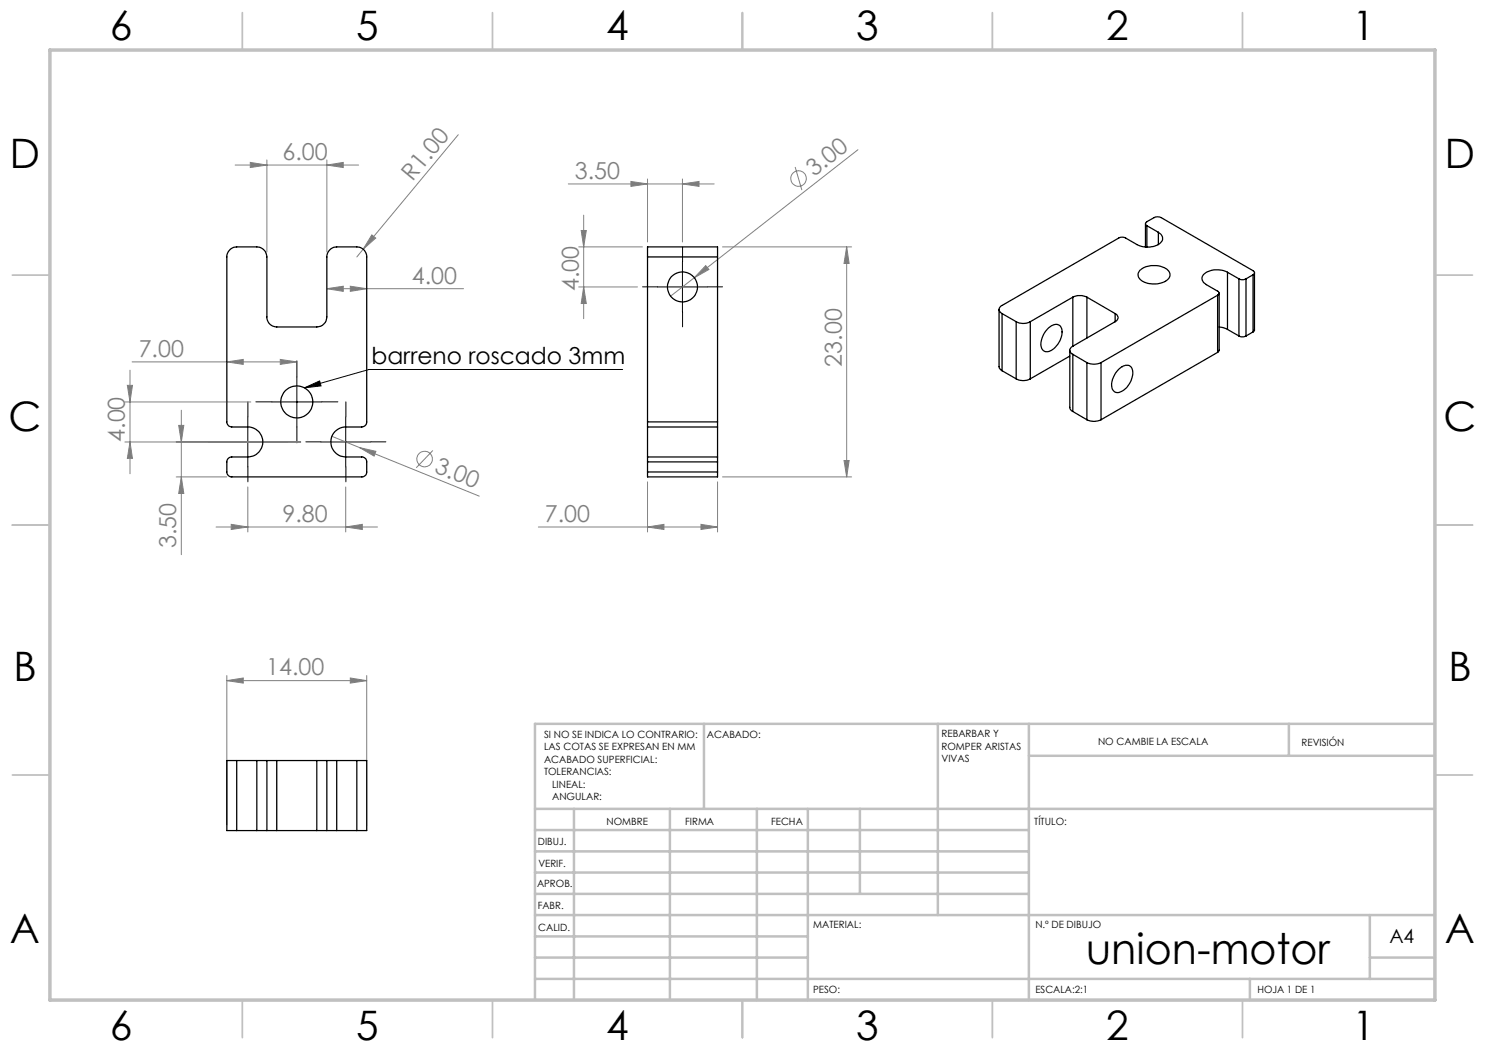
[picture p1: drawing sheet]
<svg xmlns="http://www.w3.org/2000/svg" width="297mm" height="210mm" viewBox="0 0 297 210" stroke-linecap="round" stroke-linejoin="round" font-family="sans-serif">
<g fill="none" stroke="#808080" stroke-width=".2">
<path d="M47 33h24.7M50.1 32.5l3.3 .5-3.3 .5zM53.4 32v18.4M65.4 33l3.3-.5v1zM65.4 32v18.4M91.7 26.9l-19.1 22.9M113.7 36.8h29.1M126.2 36.3l3.3 .5-3.3 .5zM129.5 35.8v12.6M136.5 36.8l3.3-.5v1zM136.5 35.8v12.6M159 33.4l1.4 4.6"/>
<path d="M171.6 29.9l-32.7 25.7M65.4 57.7l3.3-.5v1.1zM65.4 57.7h27.3M70.1 57.2l3.2 .5-3.2 .6zM72.6 49.8l-1.2 1.6M74.4 47l.7 .6-2.5 2.2zM115.7 57.4h11.8M115.7 49.4h12.8M116.2 46.1h1.1l-.6 3.3zM116.7 57.4l.6 3.3h-1.1zM116.7 43v20.7M138.9 55.6l-4.8 3.6"/>
<path d="M141.1 53.1l.7 .8-2.9 1.7zM144.5 49.4h25.8M169.3 49.4v46M169.3 49.4l.5 3.3h-1zM25.5 77.1h1l-.5 3.3zM26 74v20.7M26.4 72.4h33M45.4 72.4l3.2-.5v1zM56.1 71.9l3.3 .5-3.3 .5zM25 80.4h25.2M25 88.4h35.1M26 88.4l.5 3.3h-1z"/>
<path d="M35.2 95.4h10.2M35.7 85.1h1.1l-.5 3.3zM36.3 82v28.9M36.3 95.4l.5 3.3h-1.1zM49.6 97.4v9M66.4 87.3l5.5 2.2M69.1 97.4v9M71.9 89.5l3.3 .8-.4 .9zM71.9 89.5l23.9 9.7M86.6 90.1l-3.3 3.4M129.5 96.4v10M143.5 96.4v10"/>
<path d="M144.5 95.4h25.8M168.8 92.1h1l-.5 3.3zM43.2 105.4h32.3M46.2 104.9l3.4 .5-3.4 .5zM69.1 105.4l3.4-.5v1zM107.7 105.4h35.8M129.5 105.4l3.3-.5v1zM140.2 104.9l3.3 .5-3.3 .5zM45.4 136.1l3.2-.5v1zM45.4 135.1v30M45.4 136.1h27.9M70.1 135.6l3.2 .5-3.2 .5z"/>
<path d="M73.3 135.1v30"/>
<circle cx="159.7" cy="35.7" r="1.55"/>
<circle cx="84.9" cy="91.8" r="1.55"/>
</g>
<path d="M131.5 57.4h10M136.5 52.4v10M59.4 75.4v10M60.9 77.6l3-1.4 .3 1zM124.5 73.9h-50.7l-12.9 3.7M44.6 88.4h10M49.6 83.4v10M54.4 80.4h9.9M64.2 88.4h10M69.1 83.4v10" fill="none" stroke="#000" stroke-width=".2"/>
<g fill="none" stroke="#000" stroke-width=".2" stroke-dasharray="15.2 1.3 1.3 1.3">
<path d="M131.5 57.4h-3M136.5 52.4v-3M141.5 57.4h3M59.4 75.4v-3.2M136.5 62.4v3M44.6 88.4h-3M49.6 83.4v-3M49.6 93.4v3M54.4 80.4h-3.2M54.6 88.4h3M59.4 85.4v3.2M64.2 88.4h-3"/>
<path d="M64.4 80.4h3.2M69.2 83.4v-3M69.2 93.4v3M74.2 88.4h3"/>
</g>
<g fill="none" stroke="#c0c0c0" stroke-width=".35">
<path d="M48.5 2.5v7.5M98.5 2.5v7.5M148.5 2.5v7.5M198.5 2.5v7.5M248.5 2.5v7.5M2.5 55h7.5M287 55h7.5M2.5 105h7.5M287 105h7.5M2.5 155h7.5M287 155h7.5M48.5 200v7.5"/>
<path d="M98.5 200v7.5M148.5 200v7.5M198.5 200v7.5M248.5 200v7.5"/>
</g>
<g fill="none" stroke="#c0c0c0" stroke-width=".5">
<path d="M140.8 144.8v17M187.6 144.8v38.2M205.8 144.8v55.2M205.8 151.2h81.2M257.8 144.8v6.4M287 144.8h-180v55.2M107 161.8h180M107 178.8h98.8M107 174.5h98.8M107 170.3h98.8M107 166h98.8M114.8 161.8v38.2"/>
<path d="M134 161.8v38.2M151.4 161.8v38.2M161.6 161.8v38.2M172 161.8v17M107 195.8h180M107 191.5h54.6M107 187.3h54.6M107 183h180M250 195.8v4.2M274 191.5h13M274 183v12.8"/>
</g>
<path d="M10 10h277v190h-277z" fill="none" stroke="#c0c0c0" stroke-width=".7"/>
<path d="M60.9 77.6l3-1.4 .3 1z" fill="#000"/>
<g fill="#808080">
<path d="M141.1 53.1l.7 .8-2.9 1.7z"/>
<path d="M74.4 47l.7 .6-2.5 2.2z"/>
<path d="M71.9 89.5l3.3 .8-.4 .9z"/>
<path d="M56.1 71.9l3.3 .5-3.3 .5zM45.4 72.4l3.2-.5v1zM70.1 135.6l3.2 .5-3.2 .5zM45.4 136.1l3.2-.5v1zM136.5 36.8l3.3-.5v1zM126.2 36.3l3.3 .5-3.3 .5z"/>
<path d="M46.2 104.9l3.4 .5-3.4 .5zM69.1 105.4l3.4-.5v1z"/>
<path d="M50.1 32.5l3.3 .5-3.3 .5zM65.4 33l3.3-.5v1z"/>
<path d="M65.4 57.7l3.3-.5v1.1zM70.1 57.2l3.2 .5-3.2 .6z"/>
<path d="M116.7 57.4l.6 3.3h-1.1zM116.2 46.1h1.1l-.6 3.3zM168.8 92.1h1l-.5 3.3zM169.3 49.4l.5 3.3h-1z"/>
<path d="M25.5 77.1h1l-.5 3.3zM26 88.4l.5 3.3h-1zM35.7 85.1h1.1l-.5 3.3zM36.3 95.4l.5 3.3h-1.1z"/>
<path d="M129.5 105.4l3.3-.5v1zM140.2 104.9l3.3 .5-3.3 .5z"/>
</g>
<g fill="none" stroke="#000" stroke-width=".25">
<path d="M46 49.9l.8-.4 .5-.1h4.1a2.03 2.03 0 0 1 2 2v12a1.97 1.97 0 0 0 2 2h8a2.03 2.03 0 0 0 2-2v-12a2.04 2.04 0 0 1 1.9-2h4.1a1.98 1.98 0 0 1 1.9 2v33a1.02 1.02 0 0 1-.9 1h-3.3a3 3 0 0 0-2.9 3 3 3 0 0 0 2.9 3h3.3a.96 .96 0 0 1 .9 1v2a.96 .96 0 0 1-.9 1h-26a.96 .96 0 0 1-1-1v-2a.96 .96 0 0 1 1-1h3.2a3 3 0 0 0 3-3 3 3 0 0 0-3-3h-3.2a1.02 1.02 0 0 1-1-1v-33.3l.1-.6zM129.5 51.4v-2h14v2M129.5 51.4h14M129.5 51.4v33M143.5 51.4v33M214.6 59.4a3.3 3.3 0 0 1 2.8 0M214.6 59.4l-8.5 4.9M214.6 59.4v9.8M217.4 59.4l5.6 3.3M217.4 59.4v8.2M228 54a4.6 4.6 0 0 1 5.7 .2 1.42 1.42 0 0 1-.9 2.2 4.6 4.6 0 0 1-5-.8 1.21 1.21 0 0 1 .2-1.6zM229.1 44.8v4.6"/>
<path d="M229.4 45.1a.43 .43 0 0 1-.3-.4 .43 .43 0 0 1 .3-.4l1.4-.8a1.5 1.5 0 0 1 1.4 0l18.4 10.6a.43 .43 0 0 1 .3 .4 .43 .43 0 0 1-.3 .5M229.4 45.1l2.3 1.4M229.4 45.1v4.3M231.7 46.5a1.34 1.34 0 0 1 .8 1.3 1.34 1.34 0 0 1-1 1.2 4.9 4.9 0 0 1-4.1-.1l-2.3-1.3a1.5 1.5 0 0 0-1.4 0l-23.3 13.5a.85 .85 0 0 0-.6 .8 .85 .85 0 0 0 .6 .8M231.7 46.5v2.4M243.5 59l-23.3 13.5M243.5 59v11.5M243.8 58.6v11.5l-.3 .4M245.5 54.5a4 4 0 0 0-5 .7 1.31 1.31 0 0 0 .8 1.7l2.2 1.3a.42 .42 0 0 1 .3 .4 .42 .42 0 0 1-.3 .4M245.5 54.5l2.3 1.3M245.5 54.5v11.4M247.8 55.8a1.5 1.5 0 0 0 1.4 0"/>
<path d="M247.8 55.8v11.4M249.2 55.8v11.4M250.6 55l-1.4 .8M250.6 55v11.4M250.9 54.5v11.6l-.3 .3M199.8 61.9v11.5l.6 .7M200.4 62.7l2.8 1.6M200.4 62.7v11.4M200.4 74.1l2.8 1.7M203.2 64.3a2.97 2.97 0 0 0 2.9 0M203.2 75.8a2.97 2.97 0 0 0 2.9 0M203.2 64.3v11.5"/>
<path d="M206.1 64.3v11.5M209.5 65.8a1.94 1.94 0 0 1 2.4-.7 3.1 3.1 0 0 1-.5 4 2.18 2.18 0 0 1-2.7 1.1 2.41 2.41 0 0 1-.1-3zM214 70.1v11.5l.2 .4 .4 .3M214 71.2l-7.9 4.6M214.6 69.2a.85 .85 0 0 0-.6 .9 .85 .85 0 0 0 .6 .8M214.6 70.9l2.8 1.6M214.6 70.9v11.4M217.4 72.5a3.3 3.3 0 0 0 2.8 0M217.4 72.5v11.5M220.2 72.5v11.5M223 62.7a.85 .85 0 0 1 .6 .8 .85 .85 0 0 1-.6 .8M223 64.3l-8.4 4.9"/>
<path d="M223 62.7v1.6M223.7 73.9a1.91 1.91 0 0 1 2.4-.6 3.1 3.1 0 0 1-.4 3.7 2.52 2.52 0 0 1-2.7 1.4 2.56 2.56 0 0 1-.1-3.4zM243.5 70.5l-23.3 13.5M243.8 65.4l1.7 .5M245.5 65.9l2.3 1.3M247.8 67.2a1.5 1.5 0 0 0 1.4 0M250.6 66.4l-1.4 .8M129.5 84.4v1M129.5 94.4v1h14v-1M129.5 91.4v1M129.5 85.4v6M129.5 91.4h14"/>
<path d="M129.5 85.4h14M129.5 84.4h14M129.5 92.4v2M129.5 94.4h14M129.5 92.4h14M143.5 84.4v1M143.5 91.4v1M143.5 85.4v6M143.5 92.4v2M214.6 82.3l2.8 1.7M217.4 84a3.3 3.3 0 0 0 2.8 0M47.3 152.1h-1.9v14h1.9"/>
<path d="M47.3 152.1h4.1M47.3 152.1v14M51.4 152.1h2M51.4 152.1v14M53.4 152.1h2M53.4 152.1v14M55.4 152.1h8M55.4 152.1v14M63.4 152.1h2M63.4 152.1v14M65.4 152.1h1.9M65.4 152.1v14"/>
<path d="M67.3 152.1v14M67.3 152.1h4.1M71.4 152.1h1.9v14h-1.9M71.4 152.1v14M47.3 166.1h4.1M51.4 166.1h2M53.4 166.1h2M55.4 166.1h8M63.4 166.1h2M65.4 166.1h1.9M67.3 166.1h4.1"/>
<circle cx="136.5" cy="57.4" r="3"/>
<circle cx="59.3" cy="80.4" r="3.2"/>
</g>
<text font-size="8.5" x="217.2" y="192.7">union-motor</text>
<g font-size="8.1">
<text x="22" y="8">6</text>
<text x="71.2" y="8">5</text>
<text x="121.2" y="8">4</text>
<text x="171.3" y="8">3</text>
<text x="221.3" y="8">2</text>
<text x="270.5" y="8">1</text>
<text x="2" y="33.6">D</text>
<text x="289" y="33.6">D</text>
<text x="1.7" y="86.1">C</text>
<text x="288.7" y="86.1">C</text>
<text x="2.7" y="136.1">B</text>
<text x="289.7" y="136.1">B</text>
<text x="2" y="188.6">A</text>
<text x="289" y="188.6">A</text>
<text x="22" y="208">6</text>
<text x="71.2" y="208">5</text>
<text x="121.2" y="208">4</text>
<text x="171.3" y="208">3</text>
<text x="221.3" y="208">2</text>
<text x="270.5" y="208">1</text>
</g>
<g font-size="4.7" fill="#808080">
<text x="56.5" y="32">6.00</text>
<text x="115" y="35.8">3.50</text>
<text x="162.8" y="35.5" transform="rotate(-38 162.8 35.5)">3.00</text>
<text x="82.5" y="36.4" transform="rotate(-50 82.5 36.4)">R1.00</text>
<text x="82.4" y="56.7">4.00</text>
<text x="115.7" y="58.2" transform="rotate(-90 115.7 58.2)">4.00</text>
<text x="27.7" y="71.4">7.00</text>
<text x="168.3" y="73.3" transform="rotate(-90 168.3 73.3)">23.00</text>
<text x="25" y="88.4" transform="rotate(-90 25 88.4)">4.00</text>
<text x="86.7" y="94.3" transform="rotate(22 86.7 94.3)">3.00</text>
<text x="56.5" y="104.4">9.80</text>
<text x="109" y="104.4">7.00</text>
<text x="35.3" y="109.6" transform="rotate(-90 35.3 109.6)">3.50</text>
<text x="53.2" y="135.1">14.00</text>
</g>
<text font-size="4.7" x="74.3" y="72.8">barreno roscado 3mm</text>
<text font-size="3.9" x="277.9" y="188.5">A4</text>
<g font-size="2">
<text x="108.8" y="147.6">SI NO SE INDICA LO CONTRARIO:</text>
<text x="141.4" y="147.6">ACABADO:</text>
<text x="188.3" y="147.5">REBARBAR Y</text>
<text x="188.3" y="150">ROMPER ARISTAS</text>
<text x="219.6" y="149">NO CAMBIE LA ESCALA</text>
<text x="260.3" y="149.2">REVISIÓN</text>
<text x="108.8" y="150.1">LAS COTAS SE EXPRESAN EN MM</text>
<text x="108.8" y="152.6">ACABADO SUPERFICIAL:</text>
<text x="108.8" y="155.1">TOLERANCIAS:</text>
<text x="188.3" y="152.5">VIVAS</text>
<text x="110.4" y="157.6">LINEAL:</text>
<text x="110.4" y="160.1">ANGULAR:</text>
<text x="121.3" y="165">NOMBRE</text>
<text x="137" y="164.9">FIRMA</text>
<text x="154.2" y="164.9">FECHA</text>
<text x="206.9" y="164.9">TÍTULO:</text>
<text x="107.6" y="169.1">DIBUJ.</text>
<text x="107.7" y="173.3">VERIF.</text>
<text x="107.4" y="177.4">APROB.</text>
<text x="107.5" y="181.8">FABR.</text>
<text x="162.6" y="185.5">MATERIAL:</text>
<text x="207.1" y="185.5">N.º DE DIBUJO</text>
<text x="107.7" y="186.1">CALID.</text>
<text x="162.6" y="198.5">PESO:</text>
<text x="207.1" y="198.6">ESCALA:2:1</text>
<text x="251.5" y="198.6">HOJA 1 DE 1</text>
</g>
</svg>
